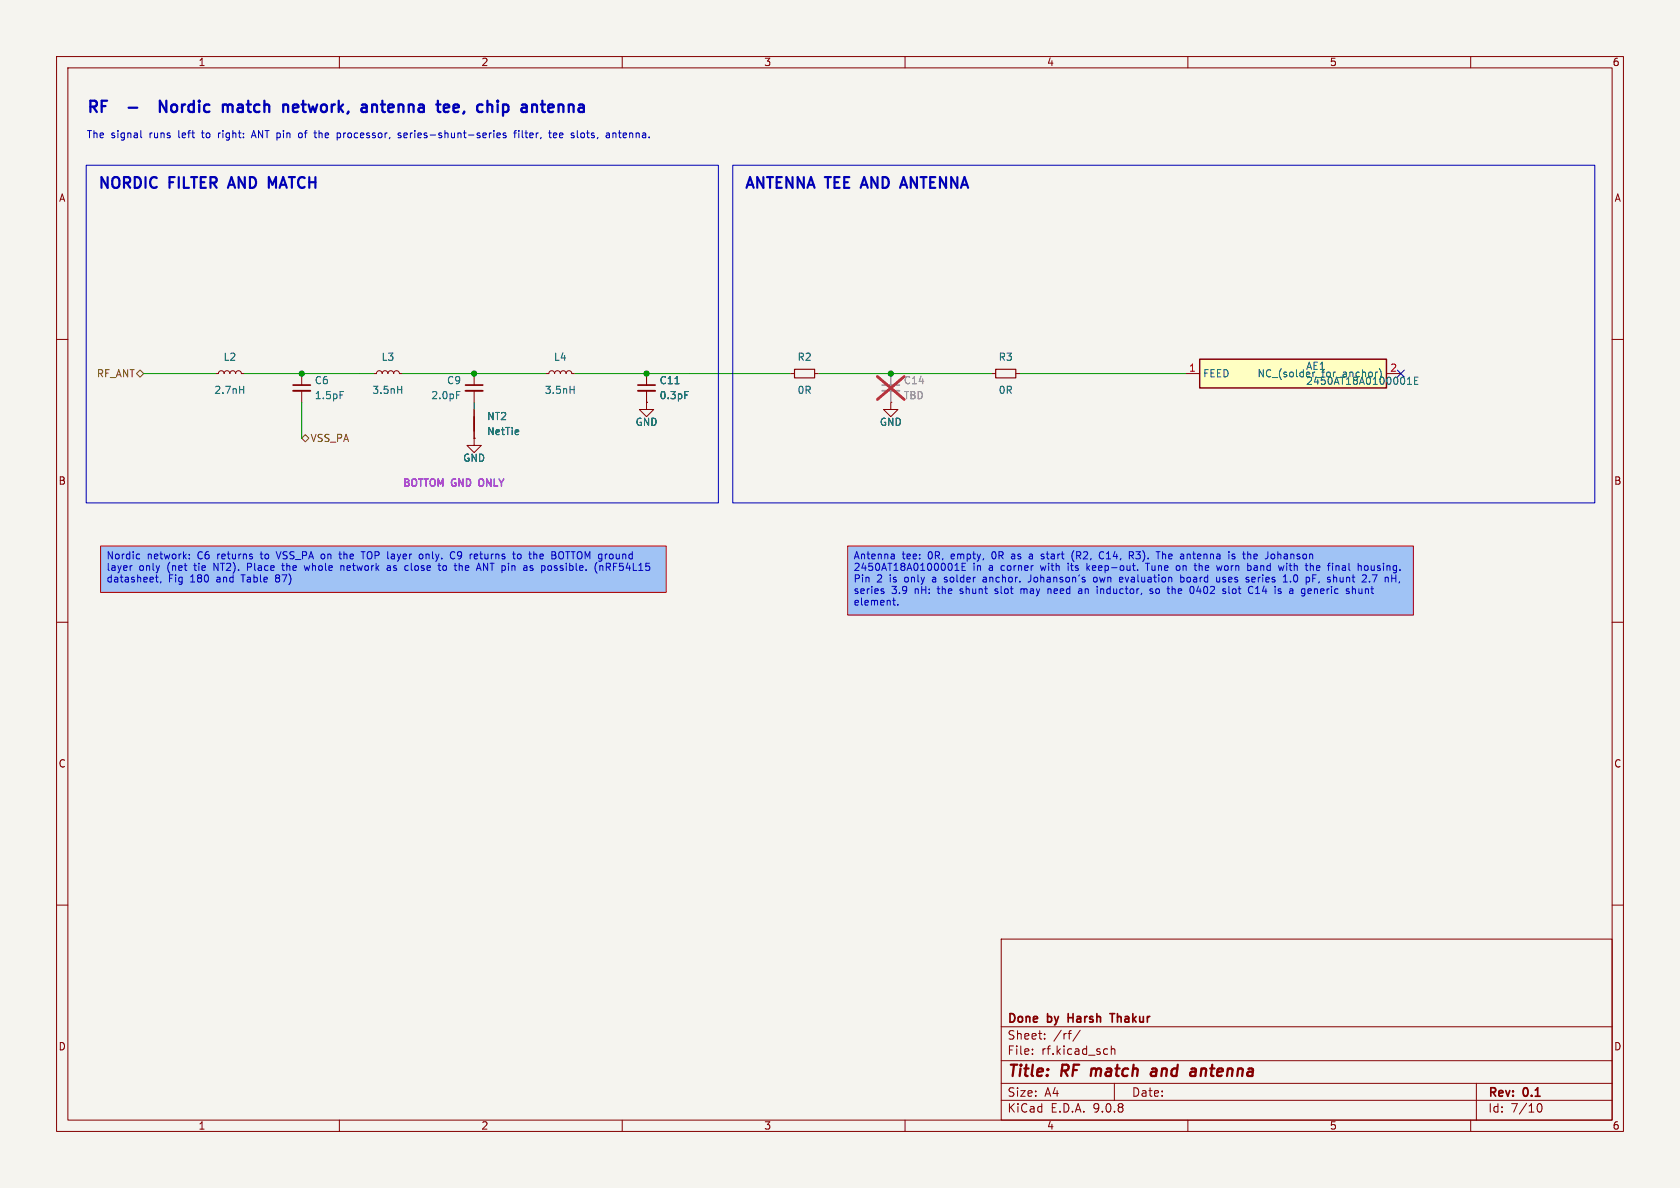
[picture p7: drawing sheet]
(kicad_sch
 (version 20250114)
 (generator "eeschema")
 (generator_version "9.0")
 (paper "A4")
 (title_block (title "RF match and antenna") (rev "0.1") (company "Done by Harsh Thakur"))
 (lib_symbols
  (symbol "Device:C_Small"
  (pin_numbers (hide yes))
  (pin_names
   (offset 0.254) (hide yes))
  (exclude_from_sim no)
  (in_bom yes)
  (on_board yes)
  (property "Reference" "C" (at 0.254 1.778 0) (effects (font (size 1.27 1.27)) (justify left)))
  (property "Value" "C_Small" (at 0.254 -2.032 0) (effects (font (size 1.27 1.27)) (justify left)))
  (property "Footprint" "" (at 0 0 0) (effects (font (size 1.27 1.27)) (hide yes)))
  (property "Datasheet" "~" (at 0 0 0) (effects (font (size 1.27 1.27)) (hide yes)))
  (property "Description" "Unpolarized capacitor, small symbol" (at 0 0 0) (effects (font (size 1.27 1.27)) (hide yes)))
  (symbol "C_Small_0_1"
   (polyline (pts (xy -1.524 0.508) (xy 1.524 0.508)) (stroke (width 0.3048) (type default)) (fill (type none)))
   (polyline (pts (xy -1.524 -0.508) (xy 1.524 -0.508)) (stroke (width 0.3302) (type default)) (fill (type none))))
  (symbol "C_Small_1_1"
   (pin passive line (at 0 2.54 270) (length 2.032) (name "~" (effects (font (size 1.27 1.27)))) (number "1" (effects (font (size 1.27 1.27)))))
   (pin passive line (at 0 -2.54 90) (length 2.032) (name "~" (effects (font (size 1.27 1.27)))) (number "2" (effects (font (size 1.27 1.27))))))
  (embedded_fonts no))
  (symbol "Device:L_Small"
  (pin_numbers (hide yes))
  (pin_names
   (offset 0.254) (hide yes))
  (exclude_from_sim no)
  (in_bom yes)
  (on_board yes)
  (property "Reference" "L" (at 0.762 1.016 0) (effects (font (size 1.27 1.27)) (justify left)))
  (property "Value" "L_Small" (at 0.762 -1.016 0) (effects (font (size 1.27 1.27)) (justify left)))
  (property "Footprint" "" (at 0 0 0) (effects (font (size 1.27 1.27)) (hide yes)))
  (property "Datasheet" "~" (at 0 0 0) (effects (font (size 1.27 1.27)) (hide yes)))
  (property "Description" "Inductor, small symbol" (at 0 0 0) (effects (font (size 1.27 1.27)) (hide yes)))
  (symbol "L_Small_0_1"
   (arc (start 0 2.032) (mid 0.5058 1.524) (end 0 1.016) (stroke (width 0) (type default)) (fill (type none)))
   (arc (start 0 1.016) (mid 0.5058 0.508) (end 0 0) (stroke (width 0) (type default)) (fill (type none)))
   (arc (start 0 0) (mid 0.5058 -0.508) (end 0 -1.016) (stroke (width 0) (type default)) (fill (type none)))
   (arc (start 0 -1.016) (mid 0.5058 -1.524) (end 0 -2.032) (stroke (width 0) (type default)) (fill (type none))))
  (symbol "L_Small_1_1"
   (pin passive line (at 0 2.54 270) (length 0.508) (name "~" (effects (font (size 1.27 1.27)))) (number "1" (effects (font (size 1.27 1.27)))))
   (pin passive line (at 0 -2.54 90) (length 0.508) (name "~" (effects (font (size 1.27 1.27)))) (number "2" (effects (font (size 1.27 1.27))))))
  (embedded_fonts no))
  (symbol "Device:NetTie_2"
  (pin_numbers (hide yes))
  (pin_names
   (offset 0) (hide yes))
  (exclude_from_sim no)
  (in_bom no)
  (on_board yes)
  (property "Reference" "NT" (at 0 1.27 0) (effects (font (size 1.27 1.27))))
  (property "Value" "NetTie_2" (at 0 -1.27 0) (effects (font (size 1.27 1.27))))
  (property "Footprint" "" (at 0 0 0) (effects (font (size 1.27 1.27)) (hide yes)))
  (property "Datasheet" "~" (at 0 0 0) (effects (font (size 1.27 1.27)) (hide yes)))
  (property "Description" "Net tie, 2 pins" (at 0 0 0) (effects (font (size 1.27 1.27)) (hide yes)))
  (symbol "NetTie_2_0_1"
   (polyline (pts (xy -1.27 0) (xy 1.27 0)) (stroke (width 0.254) (type default)) (fill (type none))))
  (symbol "NetTie_2_1_1"
   (pin passive line (at -2.54 0 0) (length 2.54) (name "1" (effects (font (size 1.27 1.27)))) (number "1" (effects (font (size 1.27 1.27)))))
   (pin passive line (at 2.54 0 180) (length 2.54) (name "2" (effects (font (size 1.27 1.27)))) (number "2" (effects (font (size 1.27 1.27))))))
  (embedded_fonts no))
  (symbol "Device:R_Small"
  (pin_numbers (hide yes))
  (pin_names
   (offset 0.254) (hide yes))
  (exclude_from_sim no)
  (in_bom yes)
  (on_board yes)
  (property "Reference" "R" (at 0 0 90) (effects (font (size 1.016 1.016))))
  (property "Value" "R_Small" (at 1.778 0 90) (effects (font (size 1.27 1.27))))
  (property "Footprint" "" (at 0 0 0) (effects (font (size 1.27 1.27)) (hide yes)))
  (property "Datasheet" "~" (at 0 0 0) (effects (font (size 1.27 1.27)) (hide yes)))
  (property "Description" "Resistor, small symbol" (at 0 0 0) (effects (font (size 1.27 1.27)) (hide yes)))
  (symbol "R_Small_0_1"
   (rectangle (start -0.762 1.778) (end 0.762 -1.778) (stroke (width 0.2032) (type default)) (fill (type none))))
  (symbol "R_Small_1_1"
   (pin passive line (at 0 2.54 270) (length 0.762) (name "~" (effects (font (size 1.27 1.27)))) (number "1" (effects (font (size 1.27 1.27)))))
   (pin passive line (at 0 -2.54 90) (length 0.762) (name "~" (effects (font (size 1.27 1.27)))) (number "2" (effects (font (size 1.27 1.27))))))
  (embedded_fonts no))
  (symbol "power:GND"
  (power)
  (pin_numbers (hide yes))
  (pin_names
   (offset 0) (hide yes))
  (exclude_from_sim no)
  (in_bom yes)
  (on_board yes)
  (property "Reference" "#PWR" (at 0 -6.35 0) (effects (font (size 1.27 1.27)) (hide yes)))
  (property "Value" "GND" (at 0 -3.81 0) (effects (font (size 1.27 1.27))))
  (property "Footprint" "" (at 0 0 0) (effects (font (size 1.27 1.27)) (hide yes)))
  (property "Datasheet" "" (at 0 0 0) (effects (font (size 1.27 1.27)) (hide yes)))
  (property "Description" "Power symbol creates a global label with name \"GND\" , ground" (at 0 0 0) (effects (font (size 1.27 1.27)) (hide yes)))
  (symbol "GND_0_1"
   (polyline (pts (xy 0 0) (xy 0 -1.27) (xy 1.27 -1.27) (xy 0 -2.54) (xy -1.27 -1.27) (xy 0 -1.27)) (stroke (width 0) (type default)) (fill (type none))))
  (symbol "GND_1_1"
   (pin power_in line (at 0 0 270) (length 0) (name "~" (effects (font (size 1.27 1.27)))) (number "1" (effects (font (size 1.27 1.27))))))
  (embedded_fonts no))
  (symbol "smartwatch:Chip_Antenna_2450AT18A"
  (exclude_from_sim no)
  (in_bom yes)
  (on_board yes)
  (property "Reference" "AE" (at 0 0 0) (effects (font (size 1.27 1.27))))
  (property "Value" "Chip_Antenna_2450AT18A" (at 0 -2.54 0) (effects (font (size 1.27 1.27))))
  (property "Footprint" "smartwatch:Johanson_2450AT18A0100001E_1206" (at 0 0 0) (effects (font (size 1.27 1.27)) (hide yes)))
  (property "Datasheet" "hardware/datasheets/Johanson_2450AT18A100.pdf" (at 0 0 0) (effects (font (size 1.27 1.27)) (hide yes)))
  (property "Description" "Johanson 2.45 GHz chip antenna, pin 1 feed, pin 2 NC (mechanical)." (at 0 0 0) (effects (font (size 1.27 1.27)) (hide yes)))
  (symbol "Chip_Antenna_2450AT18A_1_1"
   (rectangle (start -16.51 2.54) (end 16.51 -2.54) (stroke (width 0.254) (type default)) (fill (type background)))
   (pin passive line (at -19.05 0.00 0) (length 2.54) (name "FEED" (effects (font (size 1.27 1.27)))) (number "1" (effects (font (size 1.27 1.27)))))
   (pin passive line (at 19.05 0.00 180) (length 2.54) (name "NC (solder for anchor)" (effects (font (size 1.27 1.27)))) (number "2" (effects (font (size 1.27 1.27))))))
  (embedded_fonts no)))
 (text "RF  -  Nordic match network, antenna tee, chip antenna" (exclude_from_sim no) (at 15.24 20.32 0) (effects (font (size 2.0 2.0) bold (color 0 0 180 1)) (justify left bottom)))
 (text "The signal runs left to right: ANT pin of the processor, series-shunt-series filter, tee slots, antenna." (exclude_from_sim no) (at 15.24 24.765 0) (effects (font (size 1.27 1.27) (color 0 0 180 1)) (justify left bottom)))
 (rectangle (start 15.24 29.21) (end 127.0 88.9) (stroke (width 0.1524) (type solid) (color 0 0 180 1)) (fill (type none)))
 (text "NORDIC FILTER AND MATCH" (exclude_from_sim no) (at 17.24 33.71 0) (effects (font (size 1.9 1.9) bold (color 0 0 180 1)) (justify left bottom)))
 (rectangle (start 129.54 29.21) (end 281.94 88.9) (stroke (width 0.1524) (type solid) (color 0 0 180 1)) (fill (type none)))
 (text "ANTENNA TEE AND ANTENNA" (exclude_from_sim no) (at 131.54 33.71 0) (effects (font (size 1.9 1.9) bold (color 0 0 180 1)) (justify left bottom)))
 (hierarchical_label "RF_ANT" (shape bidirectional) (at 25.4 66.04 180) (effects (font (size 1.27 1.27)) (justify right)))
 (symbol (lib_id "Device:L_Small") (at 40.64 66.04 90) (unit 1) (exclude_from_sim no) (in_bom yes) (on_board yes) (dnp no)
  (property "Reference" "L2" (at 40.64 63.84 270) (effects (font (size 1.27 1.27)) (justify bottom)))
  (property "Value" "2.7nH" (at 40.64 68.24 270) (effects (font (size 1.27 1.27)) (justify top)))
  (property "Footprint" "Inductor_SMD:L_0201_0603Metric" (at 40.64 66.04 0) (effects (font (size 1.27 1.27)) (hide yes)))
  (property "Datasheet" "~" (at 40.64 66.04 0) (effects (font (size 1.27 1.27)) (hide yes)))
  (property "Spec" "0.1 nH 600 mA" (at 40.64 66.04 0) (effects (font (size 1.27 1.27)) (hide yes)))
  (property "Source" "nRF54L15 DS v1.0 Fig 180 / Table 87" (at 40.64 66.04 0) (effects (font (size 1.27 1.27)) (hide yes)))
  (property "MPN" "LQP03HQ2N7B02" (at 40.64 66.04 0) (effects (font (size 1.27 1.27)) (hide yes)))
  (pin "1")
  (pin "2"))
 (symbol (lib_id "Device:C_Small") (at 53.34 68.58 0) (unit 1) (exclude_from_sim no) (in_bom yes) (on_board yes) (dnp no)
  (property "Reference" "C6" (at 55.54 67.98 0) (effects (font (size 1.27 1.27)) (justify left bottom)))
  (property "Value" "1.5pF" (at 55.54 69.18 0) (effects (font (size 1.27 1.27)) (justify left top)))
  (property "Footprint" "Capacitor_SMD:C_0201_0603Metric" (at 53.34 68.58 0) (effects (font (size 1.27 1.27)) (hide yes)))
  (property "Datasheet" "~" (at 53.34 68.58 0) (effects (font (size 1.27 1.27)) (hide yes)))
  (property "Spec" "NP0 0.05 pF 25V high Q" (at 53.34 68.58 0) (effects (font (size 1.27 1.27)) (hide yes)))
  (property "Source" "nRF54L15 DS v1.0 Fig 180 / Table 87" (at 53.34 68.58 0) (effects (font (size 1.27 1.27)) (hide yes)))
  (property "MPN" "GJM0335C1E1R5WB01" (at 53.34 68.58 0) (effects (font (size 1.27 1.27)) (hide yes)))
  (pin "1")
  (pin "2"))
 (hierarchical_label "VSS_PA" (shape bidirectional) (at 53.34 77.47 0) (effects (font (size 1.27 1.27)) (justify left)))
 (symbol (lib_id "Device:L_Small") (at 68.58 66.04 90) (unit 1) (exclude_from_sim no) (in_bom yes) (on_board yes) (dnp no)
  (property "Reference" "L3" (at 68.58 63.84 270) (effects (font (size 1.27 1.27)) (justify bottom)))
  (property "Value" "3.5nH" (at 68.58 68.24 270) (effects (font (size 1.27 1.27)) (justify top)))
  (property "Footprint" "Inductor_SMD:L_0201_0603Metric" (at 68.58 66.04 0) (effects (font (size 1.27 1.27)) (hide yes)))
  (property "Datasheet" "~" (at 68.58 66.04 0) (effects (font (size 1.27 1.27)) (hide yes)))
  (property "Spec" "0.1 nH 500 mA" (at 68.58 66.04 0) (effects (font (size 1.27 1.27)) (hide yes)))
  (property "Source" "nRF54L15 DS v1.0 Fig 180 / Table 87" (at 68.58 66.04 0) (effects (font (size 1.27 1.27)) (hide yes)))
  (property "MPN" "LQP03HQ3N5B02" (at 68.58 66.04 0) (effects (font (size 1.27 1.27)) (hide yes)))
  (pin "1")
  (pin "2"))
 (symbol (lib_id "Device:C_Small") (at 83.82 68.58 0) (unit 1) (exclude_from_sim no) (in_bom yes) (on_board yes) (dnp no)
  (property "Reference" "C9" (at 81.62 67.98 0) (effects (font (size 1.27 1.27)) (justify right bottom)))
  (property "Value" "2.0pF" (at 81.62 69.18 0) (effects (font (size 1.27 1.27)) (justify right top)))
  (property "Footprint" "Capacitor_SMD:C_0201_0603Metric" (at 83.82 68.58 0) (effects (font (size 1.27 1.27)) (hide yes)))
  (property "Datasheet" "~" (at 83.82 68.58 0) (effects (font (size 1.27 1.27)) (hide yes)))
  (property "Spec" "NP0 0.05 pF 25V" (at 83.82 68.58 0) (effects (font (size 1.27 1.27)) (hide yes)))
  (property "Source" "nRF54L15 DS v1.0 Fig 180 / Table 87" (at 83.82 68.58 0) (effects (font (size 1.27 1.27)) (hide yes)))
  (property "MPN" "GJM0335C1E2R0WB01" (at 83.82 68.58 0) (effects (font (size 1.27 1.27)) (hide yes)))
  (pin "1")
  (pin "2"))
 (symbol (lib_id "Device:NetTie_2") (at 83.82 74.93 90) (unit 1) (exclude_from_sim no) (in_bom yes) (on_board yes) (dnp no)
  (property "Reference" "NT2" (at 86.02 74.33 270) (effects (font (size 1.27 1.27)) (justify left bottom)))
  (property "Value" "NetTie" (at 86.02 75.53 270) (effects (font (size 1.27 1.27)) (justify left top)))
  (property "Footprint" "NetTie:NetTie-2_SMD_Pad0.5mm" (at 83.82 74.93 0) (effects (font (size 1.27 1.27)) (hide yes)))
  (property "Datasheet" "~" (at 83.82 74.93 0) (effects (font (size 1.27 1.27)) (hide yes)))
  (property "Source" "nRF54L15 DS v1.0 Fig 180 / Table 87 note on C9" (at 83.82 74.93 0) (effects (font (size 1.27 1.27)) (hide yes)))
  (pin "1")
  (pin "2"))
 (symbol (lib_id "power:GND") (at 83.82 77.47 0) (unit 1) (exclude_from_sim no) (in_bom no) (on_board no) (dnp no)
  (property "Reference" "#PWR43" (at 83.82 77.47 0) (effects (font (size 1.27 1.27)) (hide yes)))
  (property "Value" "GND" (at 83.82 80.97 0) (effects (font (size 1.27 1.27))))
  (property "Footprint" "" (at 83.82 77.47 0) (effects (font (size 1.27 1.27)) (hide yes)))
  (property "Datasheet" "" (at 83.82 77.47 0) (effects (font (size 1.27 1.27)) (hide yes)))
  (pin "1"))
 (text "BOTTOM GND ONLY" (exclude_from_sim no) (at 71.12 86.36 0) (effects (font (size 1.27 1.27) bold (color 140 0 190 1)) (justify left bottom)))
 (symbol (lib_id "Device:L_Small") (at 99.06 66.04 90) (unit 1) (exclude_from_sim no) (in_bom yes) (on_board yes) (dnp no)
  (property "Reference" "L4" (at 99.06 63.84 270) (effects (font (size 1.27 1.27)) (justify bottom)))
  (property "Value" "3.5nH" (at 99.06 68.24 270) (effects (font (size 1.27 1.27)) (justify top)))
  (property "Footprint" "Inductor_SMD:L_0201_0603Metric" (at 99.06 66.04 0) (effects (font (size 1.27 1.27)) (hide yes)))
  (property "Datasheet" "~" (at 99.06 66.04 0) (effects (font (size 1.27 1.27)) (hide yes)))
  (property "Spec" "0.1 nH 500 mA" (at 99.06 66.04 0) (effects (font (size 1.27 1.27)) (hide yes)))
  (property "Source" "nRF54L15 DS v1.0 Fig 180 / Table 87" (at 99.06 66.04 0) (effects (font (size 1.27 1.27)) (hide yes)))
  (property "MPN" "LQP03HQ3N5B02" (at 99.06 66.04 0) (effects (font (size 1.27 1.27)) (hide yes)))
  (pin "1")
  (pin "2"))
 (symbol (lib_id "Device:C_Small") (at 114.3 68.58 0) (unit 1) (exclude_from_sim no) (in_bom yes) (on_board yes) (dnp no)
  (property "Reference" "C11" (at 116.5 67.98 0) (effects (font (size 1.27 1.27)) (justify left bottom)))
  (property "Value" "0.3pF" (at 116.5 69.18 0) (effects (font (size 1.27 1.27)) (justify left top)))
  (property "Footprint" "Capacitor_SMD:C_0201_0603Metric" (at 114.3 68.58 0) (effects (font (size 1.27 1.27)) (hide yes)))
  (property "Datasheet" "~" (at 114.3 68.58 0) (effects (font (size 1.27 1.27)) (hide yes)))
  (property "Spec" "C0G 0.1 pF 50V" (at 114.3 68.58 0) (effects (font (size 1.27 1.27)) (hide yes)))
  (property "Source" "nRF54L15 DS v1.0 Fig 180 / Table 87" (at 114.3 68.58 0) (effects (font (size 1.27 1.27)) (hide yes)))
  (pin "1")
  (pin "2"))
 (symbol (lib_id "power:GND") (at 114.3 71.12 0) (unit 1) (exclude_from_sim no) (in_bom no) (on_board no) (dnp no)
  (property "Reference" "#PWR44" (at 114.3 71.12 0) (effects (font (size 1.27 1.27)) (hide yes)))
  (property "Value" "GND" (at 114.3 74.62 0) (effects (font (size 1.27 1.27))))
  (property "Footprint" "" (at 114.3 71.12 0) (effects (font (size 1.27 1.27)) (hide yes)))
  (property "Datasheet" "" (at 114.3 71.12 0) (effects (font (size 1.27 1.27)) (hide yes)))
  (pin "1"))
 (symbol (lib_id "Device:R_Small") (at 142.24 66.04 90) (unit 1) (exclude_from_sim no) (in_bom yes) (on_board yes) (dnp no)
  (property "Reference" "R2" (at 142.24 63.84 270) (effects (font (size 1.27 1.27)) (justify bottom)))
  (property "Value" "0R" (at 142.24 68.24 270) (effects (font (size 1.27 1.27)) (justify top)))
  (property "Footprint" "Resistor_SMD:R_0402_1005Metric" (at 142.24 66.04 0) (effects (font (size 1.27 1.27)) (hide yes)))
  (property "Datasheet" "~" (at 142.24 66.04 0) (effects (font (size 1.27 1.27)) (hide yes)))
  (property "Spec" "series slot" (at 142.24 66.04 0) (effects (font (size 1.27 1.27)) (hide yes)))
  (property "Source" "Johanson DS 36S0021A note 4" (at 142.24 66.04 0) (effects (font (size 1.27 1.27)) (hide yes)))
  (pin "1")
  (pin "2"))
 (symbol (lib_id "Device:C_Small") (at 157.48 68.58 0) (unit 1) (exclude_from_sim no) (in_bom yes) (on_board yes) (dnp yes)
  (property "Reference" "C14" (at 159.68 67.98 0) (effects (font (size 1.27 1.27)) (justify left bottom)))
  (property "Value" "TBD" (at 159.68 69.18 0) (effects (font (size 1.27 1.27)) (justify left top)))
  (property "Footprint" "Capacitor_SMD:C_0402_1005Metric" (at 157.48 68.58 0) (effects (font (size 1.27 1.27)) (hide yes)))
  (property "Datasheet" "~" (at 157.48 68.58 0) (effects (font (size 1.27 1.27)) (hide yes)))
  (property "Spec" "shunt slot, tune on worn band" (at 157.48 68.58 0) (effects (font (size 1.27 1.27)) (hide yes)))
  (property "Source" "Johanson DS 36S0021A note 4" (at 157.48 68.58 0) (effects (font (size 1.27 1.27)) (hide yes)))
  (pin "1")
  (pin "2"))
 (symbol (lib_id "power:GND") (at 157.48 71.12 0) (unit 1) (exclude_from_sim no) (in_bom no) (on_board no) (dnp no)
  (property "Reference" "#PWR45" (at 157.48 71.12 0) (effects (font (size 1.27 1.27)) (hide yes)))
  (property "Value" "GND" (at 157.48 74.62 0) (effects (font (size 1.27 1.27))))
  (property "Footprint" "" (at 157.48 71.12 0) (effects (font (size 1.27 1.27)) (hide yes)))
  (property "Datasheet" "" (at 157.48 71.12 0) (effects (font (size 1.27 1.27)) (hide yes)))
  (pin "1"))
 (symbol (lib_id "Device:R_Small") (at 177.8 66.04 90) (unit 1) (exclude_from_sim no) (in_bom yes) (on_board yes) (dnp no)
  (property "Reference" "R3" (at 177.8 63.84 270) (effects (font (size 1.27 1.27)) (justify bottom)))
  (property "Value" "0R" (at 177.8 68.24 270) (effects (font (size 1.27 1.27)) (justify top)))
  (property "Footprint" "Resistor_SMD:R_0402_1005Metric" (at 177.8 66.04 0) (effects (font (size 1.27 1.27)) (hide yes)))
  (property "Datasheet" "~" (at 177.8 66.04 0) (effects (font (size 1.27 1.27)) (hide yes)))
  (property "Spec" "series slot" (at 177.8 66.04 0) (effects (font (size 1.27 1.27)) (hide yes)))
  (property "Source" "Johanson DS 36S0021A note 4" (at 177.8 66.04 0) (effects (font (size 1.27 1.27)) (hide yes)))
  (pin "1")
  (pin "2"))
 (symbol (lib_id "smartwatch:Chip_Antenna_2450AT18A") (at 228.6 66.04 0) (unit 1) (exclude_from_sim no) (in_bom yes) (on_board yes) (dnp no)
  (property "Reference" "AE1" (at 230.8 65.44 0) (effects (font (size 1.27 1.27)) (justify left bottom)))
  (property "Value" "2450AT18A0100001E" (at 230.8 66.64 0) (effects (font (size 1.27 1.27)) (justify left top)))
  (property "Footprint" "smartwatch:Johanson_2450AT18A0100001E_1206" (at 228.6 66.04 0) (effects (font (size 1.27 1.27)) (hide yes)))
  (property "Datasheet" "~" (at 228.6 66.04 0) (effects (font (size 1.27 1.27)) (hide yes)))
  (property "Source" "Johanson DS 36S0021A rev 4.0" (at 228.6 66.04 0) (effects (font (size 1.27 1.27)) (hide yes)))
  (pin "1")
  (pin "2"))
 (no_connect (at 247.65 66.04))
 (text_box "Nordic network: C6 returns to VSS_PA on the TOP layer only. C9 returns to the BOTTOM ground layer only (net tie NT2). Place the whole network as close to the ANT pin as possible. (nRF54L15 datasheet, Fig 180 and Table 87)" (exclude_from_sim no) (at 17.78 96.52 0) (size 100 8.2) (margins 0.9525 0.9525 0.9525 0.9525) (stroke (width 0.1524) (type solid) (color 200 0 0 1)) (fill (type color) (color 160 195 245 1)) (effects (font (size 1.27 1.27)) (justify left top)))
 (text_box "Antenna tee: 0R, empty, 0R as a start (R2, C14, R3). The antenna is the Johanson 2450AT18A0100001E in a corner with its keep-out. Tune on the worn band with the final housing. Pin 2 is only a solder anchor. Johanson's own evaluation board uses series 1.0 pF, shunt 2.7 nH, series 3.9 nH: the shunt slot may need an inductor, so the 0402 slot C14 is a generic shunt element." (exclude_from_sim no) (at 149.86 96.52 0) (size 100 12.2) (margins 0.9525 0.9525 0.9525 0.9525) (stroke (width 0.1524) (type solid) (color 200 0 0 1)) (fill (type color) (color 160 195 245 1)) (effects (font (size 1.27 1.27)) (justify left top)))
 (wire (pts (xy 25.4 66.04) (xy 38.1 66.04)) (stroke (width 0) (type default)))
 (wire (pts (xy 43.18 66.04) (xy 53.34 66.04)) (stroke (width 0) (type default)))
 (wire (pts (xy 53.34 66.04) (xy 63.5 66.04)) (stroke (width 0) (type default)))
 (wire (pts (xy 53.34 71.12) (xy 53.34 77.47)) (stroke (width 0) (type default)))
 (wire (pts (xy 63.5 66.04) (xy 66.04 66.04)) (stroke (width 0) (type default)))
 (wire (pts (xy 71.12 66.04) (xy 83.82 66.04)) (stroke (width 0) (type default)))
 (wire (pts (xy 83.82 66.04) (xy 93.98 66.04)) (stroke (width 0) (type default)))
 (wire (pts (xy 83.82 71.12) (xy 83.82 72.39)) (stroke (width 0) (type default)))
 (wire (pts (xy 93.98 66.04) (xy 96.52 66.04)) (stroke (width 0) (type default)))
 (wire (pts (xy 101.6 66.04) (xy 114.3 66.04)) (stroke (width 0) (type default)))
 (wire (pts (xy 114.3 66.04) (xy 121.92 66.04)) (stroke (width 0) (type default)))
 (wire (pts (xy 121.92 66.04) (xy 139.7 66.04)) (stroke (width 0) (type default)))
 (wire (pts (xy 144.78 66.04) (xy 157.48 66.04)) (stroke (width 0) (type default)))
 (wire (pts (xy 157.48 66.04) (xy 172.72 66.04)) (stroke (width 0) (type default)))
 (wire (pts (xy 172.72 66.04) (xy 175.26 66.04)) (stroke (width 0) (type default)))
 (wire (pts (xy 180.34 66.04) (xy 209.55 66.04)) (stroke (width 0) (type default)))
 (junction (at 53.34 66.04) (diameter 0) (color 0 0 0 0))
 (junction (at 83.82 66.04) (diameter 0) (color 0 0 0 0))
 (junction (at 114.3 66.04) (diameter 0) (color 0 0 0 0))
 (junction (at 157.48 66.04) (diameter 0) (color 0 0 0 0))
 (sheet_instances (path "" (page "1")))
 (embedded_fonts no))
